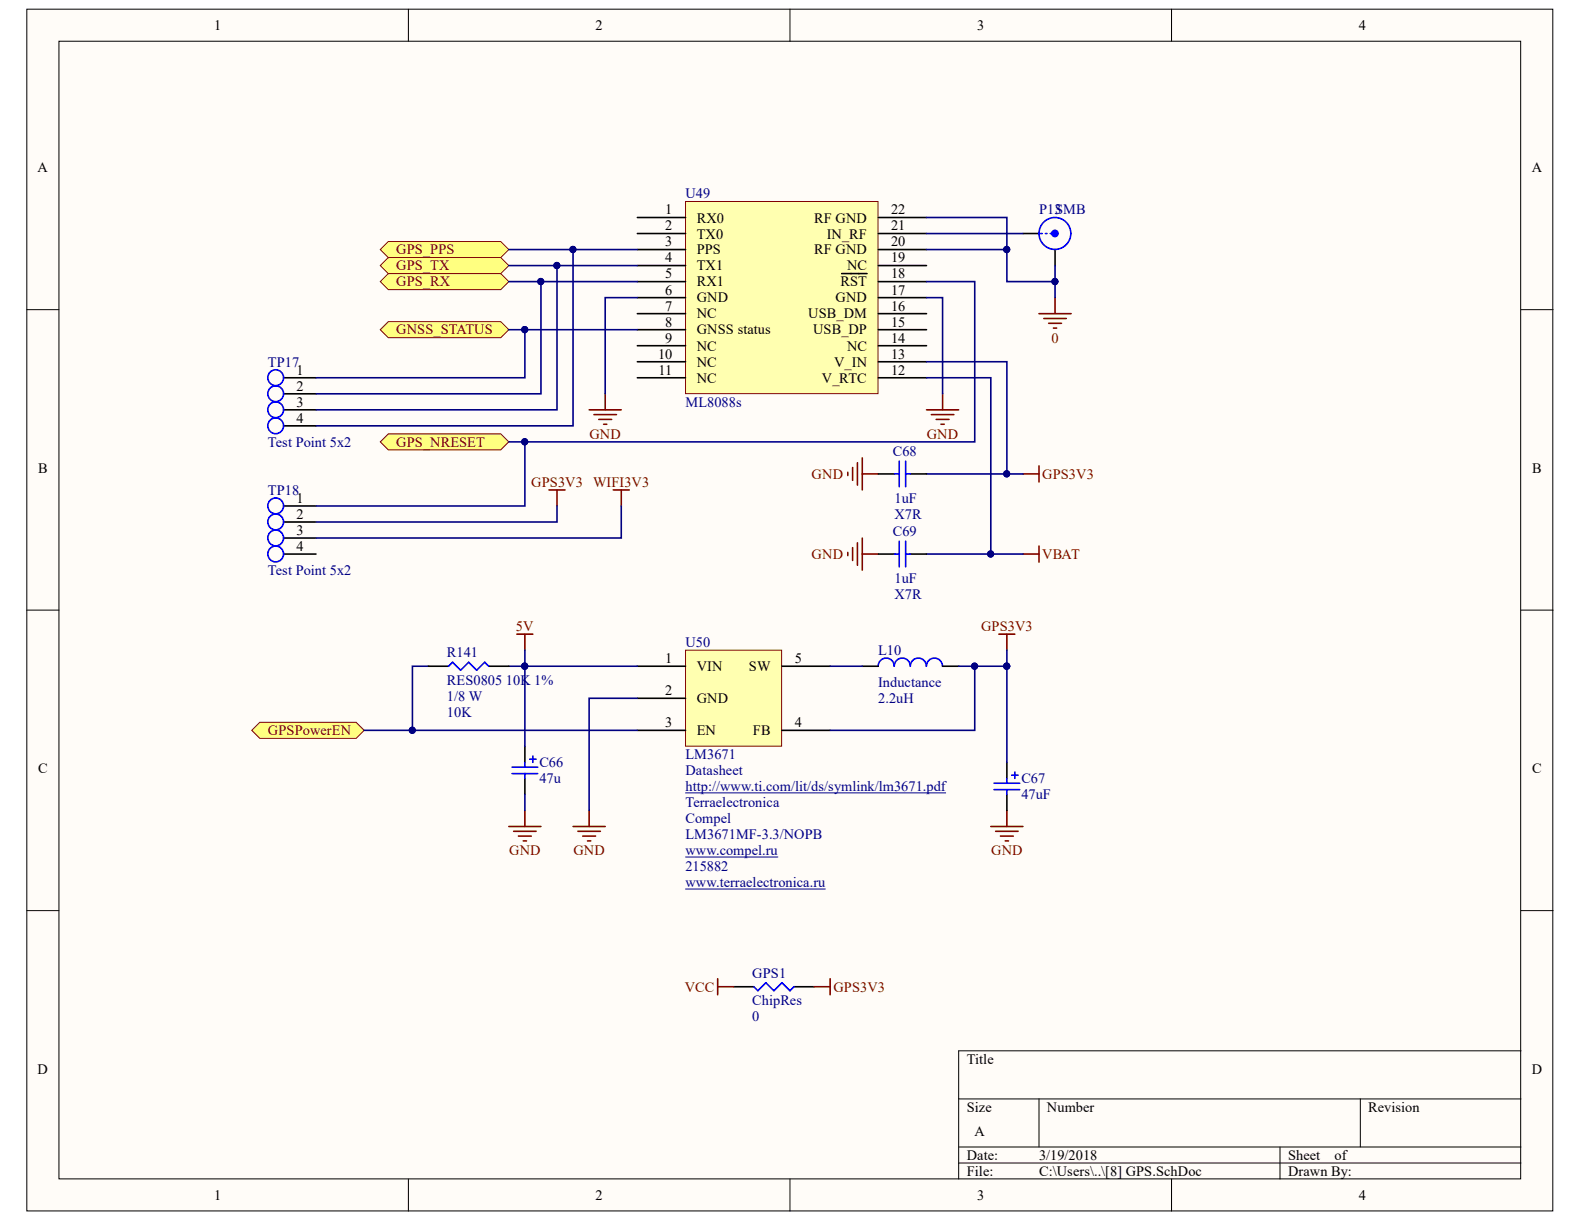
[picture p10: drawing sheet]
<svg xmlns="http://www.w3.org/2000/svg" width="279mm" height="216mm" viewBox="0 0 279 216" stroke-linecap="round" stroke-linejoin="round" font-family="sans-serif">
<g fill="#fffcf8" stroke="#000" stroke-width=".18">
<path d="M4.7 1.6h269.2v212h-269.2z"/>
<path d="M10.4 7.3h257.8v200.6h-257.8z"/>
</g>
<g fill="none" stroke="#000" stroke-width=".18">
<path d="M72 1.6v5.7M139.3 1.6v5.7M206.6 1.6v5.7M4.7 54.6h5.7M268.3 54.6h5.7M4.7 107.6h5.7M268.3 107.6h5.7M4.7 160.6h5.7M268.3 160.6h5.7M169.1 193.8h99.2M183.3 193.8v8.5M239.9 193.8v8.5"/>
<path d="M268.3 185.4h-99.2v22.6M72 208v5.6M139.3 208v5.6M169.1 202.3h99.2M169.1 205.1h99.2M206.6 208v5.6M225.8 202.3v5.7"/>
</g>
<path d="M120.9 35.5h34v33.9h-34z" fill="#ffffb0" stroke="#800000" stroke-width=".18"/>
<g fill="none" stroke="#000" stroke-width=".28">
<path d="M112.4 38.4h8.5M154.9 38.4h8.5M112.4 41.2h8.5M112.4 44h8.5M112.4 46.8h8.5M112.4 49.7h8.5M112.4 52.5h8.5M112.4 55.3h8.5M112.4 58.2h8.5M148.5 48.3h4.4M154.9 41.2h8.5M154.9 44h8.5"/>
<path d="M154.9 46.8h8.5M154.9 49.7h8.5M154.9 52.5h8.5M154.9 55.3h8.5M154.9 58.2h8.5M180.4 41.2h2.9M186.1 44v2.8M112.4 61h8.5M112.4 63.8h8.5M112.4 66.6h8.5M154.9 61h8.5M154.9 63.8h8.5"/>
<path d="M154.9 66.6h8.5"/>
</g>
<circle cx="186.1" cy="41.2" r=".54" fill="#00f" stroke="#00f" stroke-width=".28"/>
<g fill="none" stroke="#00f" stroke-width=".28">
<path d="M183.6 41.2h.2M184.4 41.2h.3M185.3 41.2h.2"/>
<circle cx="186.1" cy="41.2" r="2.81"/>
</g>
<g fill="none" stroke="#800000" stroke-width=".28">
<path d="M183.3 55.3h5.6M184.1 56.2h4M185 57h2.2M185.8 57.9h.6M186.1 52.5v2.8M103.9 72.3h5.7M104.8 73.1h3.9M105.6 74h2.3M106.5 74.8h.5M106.8 69.5v2.8M163.4 72.3h5.7M164.3 73.1h3.9"/>
<path d="M165.1 74h2.3M166 74.8h.5M166.3 69.5v2.8"/>
</g>
<g fill="#ffff80" stroke="#800000" stroke-width=".18">
<path d="M67.1 44l1.4-1.4h19.8l1.4 1.4-1.4 1.4h-19.8z" fill-rule="evenodd"/>
<path d="M67.1 46.8l1.4-1.4h19.8l1.4 1.4-1.4 1.5h-19.8z" fill-rule="evenodd"/>
<path d="M67.1 49.7l1.4-1.4h19.8l1.4 1.4-1.4 1.4h-19.8z" fill-rule="evenodd"/>
<path d="M67.1 58.2l1.4-1.5h19.8l1.4 1.5-1.4 1.4h-19.8z" fill-rule="evenodd"/>
<path d="M67.1 77.9l1.4-1.4h19.8l1.4 1.4-1.4 1.5h-19.8z" fill-rule="evenodd"/>
</g>
<path d="M120.9 114.7h17v16.9h-17z" fill="#ffffb0" stroke="#800000" stroke-width=".18"/>
<path d="M112.4 117.5h8.5M137.9 117.5h8.5M112.4 123.2h8.5M112.4 128.8h8.5M137.9 128.8h8.5" fill="none" stroke="#000" stroke-width=".28"/>
<path d="M120.9 139.9h45.9M120.9 151.2h16.3M120.9 156.8h24.7" fill="none" stroke="#000080" stroke-width=".18"/>
<g fill="none" stroke="#800000" stroke-width=".28">
<path d="M91.2 111.9h2.8M92.6 111.9v2.8M176.2 111.9h2.8M177.6 111.9v2.8M101.1 145.8h5.7M101.9 146.6h4M102.8 147.5h2.3M103.6 148.3h.6M103.9 143v2.8M174.8 145.8h5.6M175.6 146.6h4M176.5 147.5h2.2"/>
<path d="M177.3 148.3h.6M177.6 143v2.8"/>
</g>
<path d="M44.4 128.8l1.4-1.4h17l1.4 1.4-1.4 1.4h-17z" fill-rule="evenodd" fill="#ffff80" stroke="#800000" stroke-width=".18"/>
<g fill="none" stroke="#00f" stroke-width=".28">
<path d="M157.8 83.6h.8M157.8 97.7h.8M158.6 81.3v4.6M158.6 95.5v4.5M159.7 81.3v4.6M159.7 95.5v4.5M159.7 83.6h.9M159.7 97.7h.9M79.1 117.5l.4-.4a.33 .33 0 0 1 .4-.2 .33 .33 0 0 1 .3 .2l.9 1a.28 .28 0 0 0 .3 0 .28 .28 0 0 0 .2-.2l.9-.9a.28 .28 0 0 1 .3-.1 .28 .28 0 0 1 .2 .2l.9 1a.28 .28 0 0 0 .3 0 .28 .28 0 0 0 .2-.2l.8-.8a.38 .38 0 0 1 .4-.2 .38 .38 0 0 1 .3 .3l.3 .3M166.2 117.5a1.42 1.42 0 0 0-1.4-1.4 1.42 1.42 0 0 0-1.4 1.4 1.42 1.42 0 0 0-1.4-1.4 1.42 1.42 0 0 0-1.4 1.4 1.42 1.42 0 0 0-1.4-1.4 1.42 1.42 0 0 0-1.5 1.4 1.42 1.42 0 0 0-1.4-1.4 1.42 1.42 0 0 0-1.4 1.4M90.3 135.3h4.5M90.3 136.5h4.5"/>
<path d="M92.6 134.5v.8M92.6 136.5v.8M93.4 133.9h1.2M94 133.3v1.2M175.3 138.2h4.6M175.3 139.3h4.6M177.6 137.3v.9M177.6 139.3v.8M178.5 136.7h1.1M179 136.2v1.1M133 174.1l.4 .3a.33 .33 0 0 0 .3 .3 .33 .33 0 0 0 .3-.3l.9-.9a.28 .28 0 0 1 .4-.1 .28 .28 0 0 1 .1 .3l1 .9a.28 .28 0 0 0 .3 .1 .28 .28 0 0 0 .1-.3l1-.9a.28 .28 0 0 1 .3-.1 .28 .28 0 0 1 .2 .3l.8 .8a.38 .38 0 0 0 .4 .2 .38 .38 0 0 0 .3-.4l.3-.2"/>
<circle cx="48.6" cy="66.6" r="1.39"/>
<circle cx="48.6" cy="69.4" r="1.39"/>
<circle cx="48.6" cy="75.1" r="1.39"/>
<circle cx="48.6" cy="72.3" r="1.39"/>
<circle cx="48.6" cy="92.1" r="1.39"/>
<circle cx="48.6" cy="89.2" r="1.39"/>
<circle cx="48.6" cy="94.9" r="1.39"/>
<circle cx="48.6" cy="97.7" r="1.39"/>
</g>
<g fill="none" stroke="#000" stroke-width=".28">
<path d="M50.1 66.6h5.6M50.1 69.5h5.6M50.1 72.3h5.6M50.1 75.1h5.6M50.1 89.2h5.6M50.1 92.1h5.6M50.1 94.9h5.6M50.1 97.7h5.6M154.9 97.7h2.9M154.9 83.6h2.9M160.6 97.7h2.8M160.6 83.6h2.8"/>
<path d="M75.6 117.5h3.5M86.2 117.5h3.5M152.1 117.5h2.8M166.3 117.5h2.8M92.6 131.6v2.9M92.6 137.3v2.8M177.6 134.5v2.8M177.6 140.1v2.9M129.4 174.1h3.6M140.1 174.1h3.5"/>
</g>
<g fill="#000080" stroke="#000080" stroke-width=".18">
<circle cx="177.6" cy="117.5" r=".54"/>
<circle cx="177.6" cy="44" r=".54"/>
<circle cx="186.1" cy="49.7" r=".54"/>
<circle cx="101" cy="44" r=".54"/>
<circle cx="98.2" cy="46.8" r=".54"/>
<circle cx="95.4" cy="49.7" r=".54"/>
<circle cx="92.5" cy="58.1" r=".54"/>
<circle cx="92.5" cy="77.9" r=".54"/>
<circle cx="171.9" cy="117.5" r=".54"/>
<circle cx="92.5" cy="117.5" r=".54"/>
<circle cx="72.7" cy="128.8" r=".54"/>
<circle cx="174.7" cy="97.7" r=".54"/>
<circle cx="177.6" cy="83.6" r=".54"/>
</g>
<g fill="none" stroke="#800000" stroke-width=".28">
<path d="M96.8 86.4h2.9M98.2 86.4v2.8M108.2 86.4h2.8M109.6 86.4v2.8M149.5 83.3v.6M149.5 97.4v.6M150.4 82.5v2.2M150.4 96.6v2.3M151.2 81.6v4M151.2 95.7v4M152.1 80.8v5.6M152.1 94.9v5.7"/>
<path d="M152.1 83.6h2.8M152.1 97.7h2.8M180.4 83.6h2.9M180.4 97.7h2.9M183.3 82.2v2.8M183.3 96.3v2.8M89.7 145.8h5.7M90.6 146.6h4M91.4 147.5h2.3M92.3 148.3h.6M92.6 143v2.8M126.6 172.6v2.9"/>
<path d="M126.6 174.1h2.8M143.6 174.1h2.8M146.4 172.6v2.9"/>
</g>
<g fill="none" stroke="#000080" stroke-width=".28">
<path d="M163.4 38.4h14.2v5.6h-14.2M89.7 44h22.7M89.7 46.8h22.7M89.7 49.7h22.7M89.7 58.2h22.7M92.6 58.2v8.4h-36.9M95.4 49.7v19.8h-39.7M98.2 46.8v25.5h-42.5M101.1 44v31.1h-45.4M112.4 52.5h-5.6v17M163.4 52.5h2.9v17M163.4 49.7h8.5v28.2h-82.2"/>
<path d="M163.4 41.2h17M177.6 44v5.7h8.5v-2.9M186.1 49.7v2.8M92.6 77.9v11.3h-36.9M163.4 66.6h11.4v31.1h-11.4M163.4 63.8h14.2v19.8h-14.2M98.2 89.2v2.9h-42.5M109.6 89.2v5.7h-53.9M174.8 97.7h5.6M177.6 83.6h2.8M75.6 117.5h-2.9v11.3M92.6 114.7v2.8h-2.9"/>
<path d="M112.4 117.5h-19.8v14.1M146.4 117.5h5.7M169.1 117.5h8.5v17M171.9 117.5v11.3h-25.5M177.6 114.7v2.8M64.2 128.8h48.2M112.4 123.2h-8.5v19.8M92.6 140.1v2.9"/>
</g>
<g font-size="2.5">
<text x="37.8" y="5.3">1</text>
<text x="105.1" y="5.3">2</text>
<text x="172.3" y="5.3">3</text>
<text x="239.7" y="5.3">4</text>
<text x="6.6" y="30.4">A</text>
<text x="270.2" y="30.4">A</text>
<text x="117.4" y="37.8">1</text>
<text x="117.4" y="40.6">2</text>
<text x="122.9" y="39.2">RX0</text>
<text x="143.6" y="39.2">RF GND</text>
<text x="157.2" y="40.6">21</text>
<text x="157.2" y="37.8">22</text>
<text x="117.4" y="43.5">3</text>
<text x="117.4" y="46.3">4</text>
<text x="122.9" y="42.1">TX0</text>
<text x="122.9" y="44.9">PPS</text>
<text x="122.9" y="47.7">TX1</text>
<text x="143.6" y="44.9">RF GND</text>
<text x="145.8" y="42.1">IN_RF</text>
<text x="149.4" y="47.7">NC</text>
<text x="157.2" y="46.3">19</text>
<text x="157.2" y="43.5">20</text>
<text x="117.4" y="49.1">5</text>
<text x="117.4" y="52">6</text>
<text x="122.9" y="50.5">RX1</text>
<text x="122.9" y="53.3">GND</text>
<text x="147.4" y="53.3">GND</text>
<text x="148.3" y="50.5">RST</text>
<text x="157.2" y="52">17</text>
<text x="157.2" y="49.1">18</text>
<text x="117.4" y="54.8">7</text>
<text x="117.4" y="57.6">8</text>
<text x="122.9" y="56.2">NC</text>
<text x="122.9" y="59">GNSS status</text>
<text x="142.6" y="56.2">USB_DM</text>
<text x="143.4" y="59">USB_DP</text>
<text x="157.2" y="57.6">15</text>
<text x="157.2" y="54.8">16</text>
<text x="116.1" y="63.3">10</text>
<text x="117.4" y="60.4">9</text>
<text x="122.9" y="61.8">NC</text>
<text x="122.9" y="64.7">NC</text>
<text x="147.1" y="64.7">V_IN</text>
<text x="149.4" y="61.8">NC</text>
<text x="157.2" y="63.3">13</text>
<text x="157.2" y="60.4">14</text>
<text x="52.3" y="66.1">1</text>
<text x="52.3" y="68.9">2</text>
<text x="52.3" y="71.7">3</text>
<text x="116.2" y="66.1">11</text>
<text x="122.9" y="67.5">NC</text>
<text x="145" y="67.5">V_RTC</text>
<text x="157.2" y="66.1">12</text>
<text x="52.3" y="74.6">4</text>
<text x="6.7" y="83.4">B</text>
<text x="270.3" y="83.4">B</text>
<text x="52.3" y="88.7">1</text>
<text x="52.3" y="91.5">2</text>
<text x="52.3" y="94.4">3</text>
<text x="52.3" y="97.2">4</text>
<text x="117.4" y="117">1</text>
<text x="122.9" y="118.4">VIN</text>
<text x="132.1" y="118.4">SW</text>
<text x="140.2" y="117">5</text>
<text x="117.4" y="122.6">2</text>
<text x="122.9" y="124">GND</text>
<text x="117.4" y="128.3">3</text>
<text x="122.9" y="129.7">EN</text>
<text x="132.8" y="129.7">FB</text>
<text x="140.2" y="128.3">4</text>
<text x="6.7" y="136.4">C</text>
<text x="270.3" y="136.4">C</text>
<text x="6.6" y="189.4">D</text>
<text x="170.5" y="187.6">Title</text>
<text x="270.2" y="189.4">D</text>
<text x="170.5" y="196.1">Size</text>
<text x="184.7" y="196.1">Number</text>
<text x="241.3" y="196.1">Revision</text>
<text x="171.9" y="200.3">A</text>
<text x="170.5" y="204.6">Date:</text>
<text x="170.5" y="207.4">File:</text>
<text x="183.3" y="204.6">3/19/2018</text>
<text x="183.3" y="207.4">C:\Users\..\[8] GPS.SchDoc</text>
<text x="227.2" y="204.6">Sheet</text>
<text x="227.2" y="207.4">Drawn By:</text>
<text x="235.4" y="204.6">of</text>
<text x="37.8" y="211.6">1</text>
<text x="105.1" y="211.6">2</text>
<text x="172.3" y="211.6">3</text>
<text x="239.7" y="211.6">4</text>
</g>
<g font-size="2.5" fill="#000080">
<text x="120.9" y="35">U49</text>
<text x="183.3" y="37.8">P13SMB</text>
<text x="47.3" y="64.7">TP17</text>
<text x="120.9" y="71.7">ML8088s</text>
<text x="47.3" y="78.8">Test Point 5x2</text>
<text x="157.5" y="80.5">C68</text>
<text x="47.3" y="87.3">TP18</text>
<text x="157.8" y="88.7">1uF</text>
<text x="157.5" y="94.6">C69</text>
<text x="157.8" y="91.5">X7R</text>
<text x="47.3" y="101.4">Test Point 5x2</text>
<text x="157.8" y="102.8">1uF</text>
<text x="157.8" y="105.7">X7R</text>
<text x="78.8" y="116">R141</text>
<text x="120.9" y="114.2">U50</text>
<text x="154.9" y="115.5">L10</text>
<text x="78.8" y="123.6">1/8 W</text>
<text x="78.8" y="120.8">RES0805 10K 1%</text>
<text x="154.9" y="124.1">2.2uH</text>
<text x="154.9" y="121.2">Inductance</text>
<text x="78.8" y="126.4">10K</text>
<text x="95.1" y="135.3">C66</text>
<text x="120.9" y="136.7">Datasheet</text>
<text x="120.9" y="133.9">LM3671</text>
<text x="95.1" y="138.2">47u</text>
<text x="120.9" y="139.6">http://www.ti.com/lit/ds/symlink/lm3671.pdf</text>
<text x="120.9" y="142.4">Terraelectronica</text>
<text x="180.2" y="141">47uF</text>
<text x="180.2" y="138.2">C67</text>
<text x="120.9" y="145.2">Compel</text>
<text x="120.9" y="148">LM3671MF-3.3/NOPB</text>
<text x="120.9" y="150.9">www.compel.ru</text>
<text x="120.9" y="153.7">215882</text>
<text x="120.9" y="156.5">www.terraelectronica.ru</text>
<text x="132.7" y="172.5">GPS1</text>
<text x="132.7" y="177.3">ChipRes</text>
<text x="132.7" y="180.2">0</text>
</g>
<g font-size="2.5" fill="#800000">
<text x="69.9" y="44.9">GPS_PPS</text>
<text x="69.9" y="47.7">GPS_TX</text>
<text x="69.9" y="50.5">GPS_RX</text>
<text x="69.9" y="59">GNSS_STATUS</text>
<text x="185.5" y="60.4">0</text>
<text x="104" y="77.4">GND</text>
<text x="163.5" y="77.4">GND</text>
<text x="69.9" y="78.8">GPS_NRESET</text>
<text x="93.7" y="85.9">GPS3V3</text>
<text x="104.6" y="85.9">WIFI3V3</text>
<text x="143.2" y="84.4">GND</text>
<text x="183.8" y="84.4">GPS3V3</text>
<text x="143.2" y="98.6">GND</text>
<text x="183.8" y="98.6">VBAT</text>
<text x="91" y="111.3">5V</text>
<text x="173.1" y="111.3">GPS3V3</text>
<text x="47.3" y="129.7">GPSPowerEN</text>
<text x="89.8" y="150.9">GND</text>
<text x="101.1" y="150.9">GND</text>
<text x="174.8" y="150.9">GND</text>
<text x="120.8" y="174.9">VCC</text>
<text x="147" y="174.9">GPS3V3</text>
</g>
</svg>
